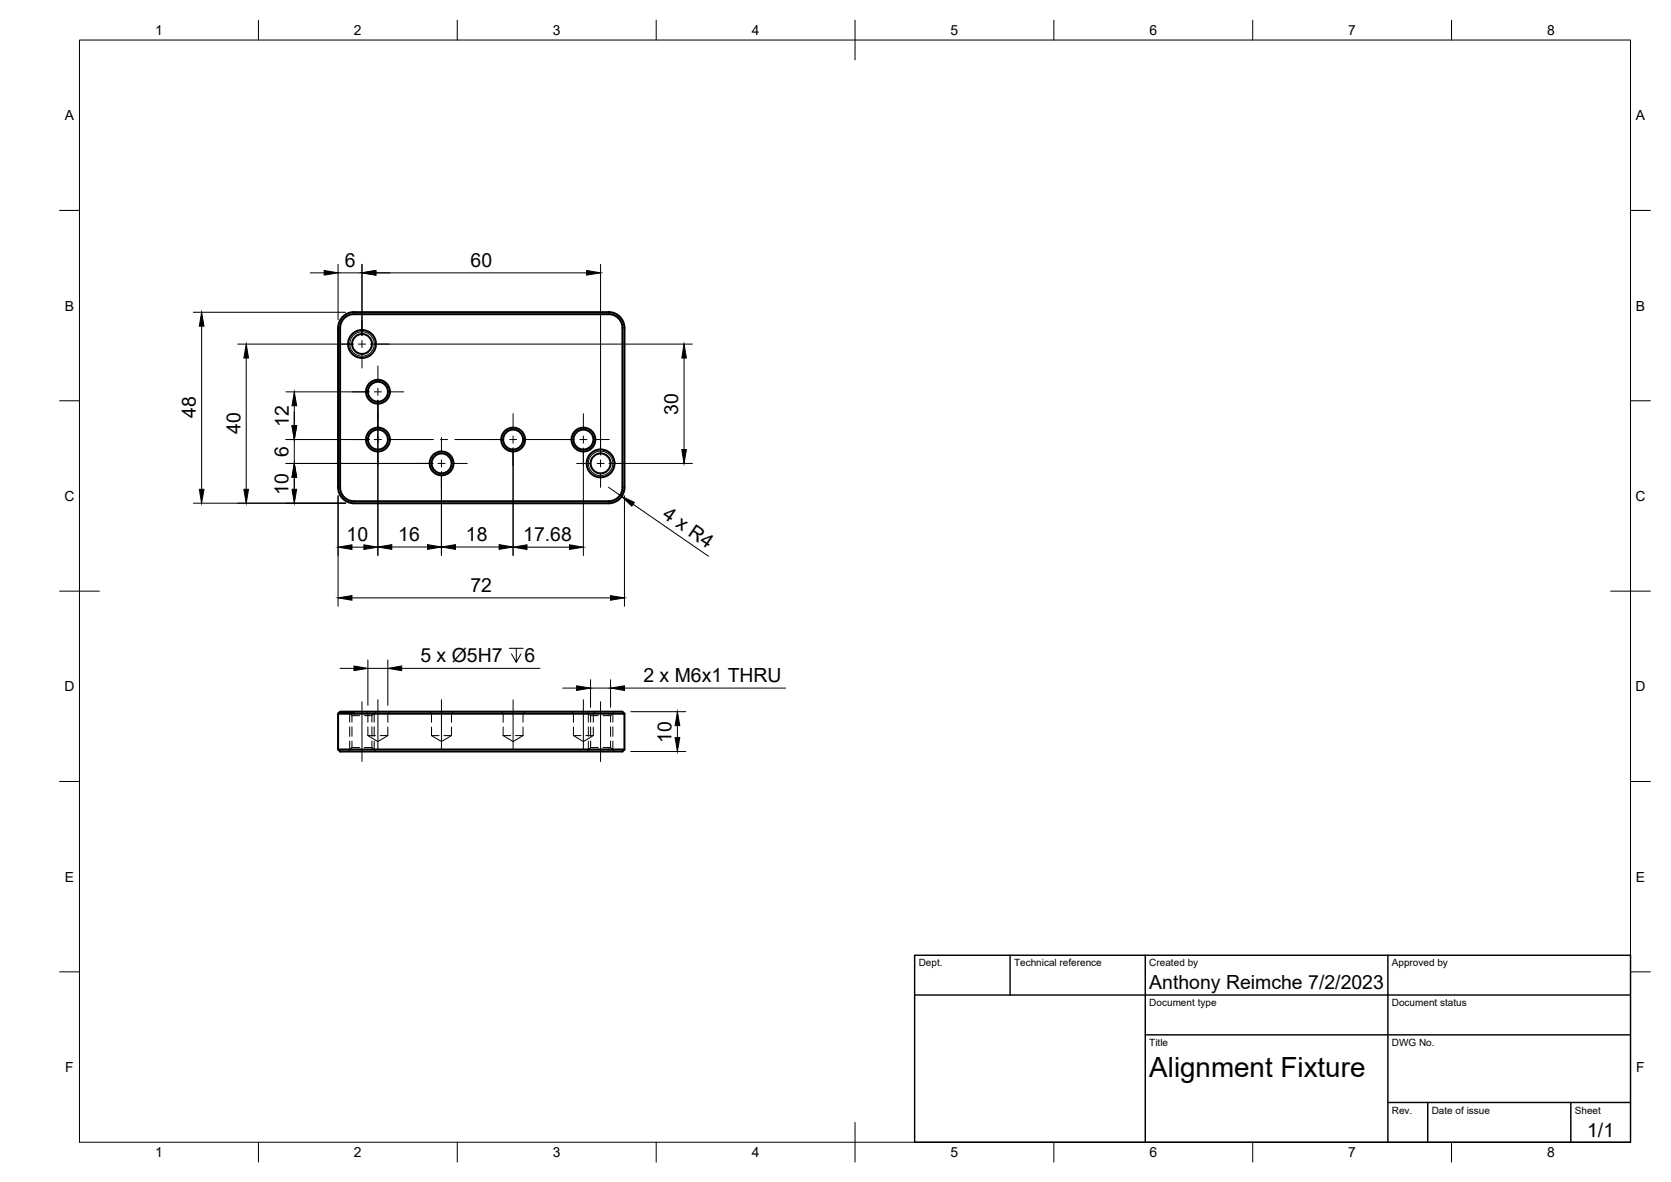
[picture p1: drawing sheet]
<svg xmlns="http://www.w3.org/2000/svg" width="420mm" height="297mm" viewBox="0 0 420 297" stroke-linecap="round" stroke-linejoin="round" font-family="sans-serif">
<!-- layer: Visible -->
<g fill="none" stroke="#000" stroke-width=".51">
<path d="M85 82.5v40M85 82.4a4 4 0 0 1 4-3.9l64-.1a4 4 0 0 1 4 4M85.5 82.5v40a3.5 3.5 0 0 0 3.5 3.5h64a3.5 3.5 0 0 0 3.5-3.5v-40M156.5 82.4a3.5 3.5 0 0 0-3.5-3.5l-64 .1a3.5 3.5 0 0 0-3.5 3.4M157 82.5v40a4 4 0 0 1-4 4h-64a4 4 0 0 1-4-4M85 179.4v8.9M157 179.4l-.5-.6h-71l-.5 .6h72v8.9M85 188.3h72l-.5 .6h-71z"/>
<circle cx="91" cy="86.4" r="3.5"/>
<circle cx="91" cy="86.4" r="2.51"/>
<circle cx="95" cy="98.4" r="3"/>
<circle cx="95" cy="98.4" r="2.51"/>
<circle cx="95" cy="110.5" r="3"/>
<circle cx="95" cy="110.5" r="2.51"/>
<circle cx="111" cy="116.5" r="3"/>
<circle cx="111" cy="116.5" r="2.51"/>
<circle cx="129" cy="110.5" r="3"/>
<circle cx="129" cy="110.5" r="2.51"/>
<circle cx="146.7" cy="110.5" r="3"/>
<circle cx="146.7" cy="110.5" r="2.51"/>
<circle cx="151" cy="116.5" r="3.5"/>
<circle cx="151" cy="116.5" r="2.51"/>
</g>
<!-- layer: Visible Narrow -->
<g fill="none" stroke="#000" stroke-width=".25">
<circle cx="91" cy="86.4" r="3.1"/>
<circle cx="151" cy="116.5" r="3.1"/>
</g>
<!-- layer: Hidden -->
<g fill="none" stroke="#000" stroke-width=".25">
<path d="M87.5 178.8l1 1M88.5 179.8h1.9M88.5 179.8v1.7M91.6 179.8h1.9M92 178.8l.5 .6v2.1M93.5 179.8v1.7M94.5 178.8l-1 1M98 178.8l-.5 .6v2.1M108 178.8l.5 .6v2.1M114 178.8l-.5 .6v2.1M126 178.8l.5 .6v2.1M132 178.8l-.5 .6v2.1"/>
<path d="M143.7 178.8l.5 .6v2.1M147.5 178.8l1 1M148.5 179.8h1.9M148.5 179.8v1.7M149.7 178.8l-.5 .6v2.1M151.6 179.8h1.9M153.5 179.8v1.7M154.5 178.8l-1 1M88.5 187.9h1.9M88.5 187.9l-1 1M88.5 182.7v2.3M88.5 186.2v1.7"/>
<path d="M91.6 187.9h1.9M92.5 184.9h1.9M92.5 184.9l2.5 1.5 2.5-1.5M92.5 182.7v2.2M93.5 187.9l1 1M93.5 182.7v2.3M93.5 186.2v1.7M95.6 184.9h1.9M97.5 182.7v2.2M108.5 184.9h1.9M108.5 184.9l2.5 1.5 2.5-1.5M108.5 182.7v2.2"/>
<path d="M111.6 184.9h1.9M113.5 182.7v2.2M126.5 184.9h1.9M126.5 184.9l2.5 1.5 2.5-1.5M126.5 182.7v2.2M129.6 184.9h1.9M131.5 182.7v2.2M144.2 184.9h1.9M144.2 182.7v2.2l2.5 1.5 2.5-1.5M147.3 184.9h1.9M148.5 187.9h1.9M148.5 187.9l-1 1"/>
<path d="M148.5 182.7v2.3M148.5 186.2v1.7M149.2 182.7v2.2M151.6 187.9h1.9M153.5 187.9l1 1M153.5 182.7v2.3M153.5 186.2v1.7"/>
</g>
<!-- layer: Hidden Narrow -->
<path d="M87.9 179.3v2.2M94.1 179.3v2.2M147.9 179.3v2.2M154.1 179.3v2.2M87.9 182.7v2.3M87.9 186.2v2.2M94.1 182.7v2.3M94.1 186.2v2.2M147.9 182.7v2.3M147.9 186.2v2.2M154.1 182.7v2.3M154.1 186.2v2.2" fill="none" stroke="#000" stroke-width=".25"/>
<!-- layer: BORDER -->
<g fill="none" stroke="#000" stroke-width=".25">
<path d="M20 10.1h390v276.9h-390zM65 5.1v5M115 5.1v5M165 5.1v5M215 5.1v10M265 5.1v5M315 5.1v5M365 5.1v5M15 52.9h5M410 52.9h5M15 100.7h5M410 100.7h5"/>
<path d="M15 148.6h10M405 148.6h10M15 196.4h5M410 196.4h5M15 244.2h5M410 244.2h5M65 287v5M115 287v5M165 287v5M215 282.1v9.9M265 287v5M315 287v5"/>
<path d="M365 287v5"/>
</g>
<!-- layer: TITLEBLOCK -->
<path d="M230 240.1h180v46.9h-180zM230 250h180M254 240.1v9.9M288 240.1v46.9M349 240.1v46.9M288 260.1h122M349 277.1h61M359 277.1v9.9M395 277.1v9.9" fill="none" stroke="#000" stroke-width=".36"/>
<!-- layer: Smart Centers -->
<g fill="none" stroke="#000" stroke-width=".25">
<path d="M85 86.5h3.3M88.5 98.5h3.8M90.1 86.5h1.8M91 80.4v3.4M91 85.6v1.8M91 89.1v3.4M93.7 86.5h4.2M94.1 98.5h1.8M95 92v3.8M95 97.6v1.8M97.7 98.5h3.8M88.5 110.5h3.8"/>
<path d="M94.1 110.5h1.8M95 101.1v6.7M95 109.6v1.8M95 113.1v3.9M97.7 110.5h11.3M104.5 116.5h3.8M110.1 116.5h1.8M110.8 110.5h1.8M111 110v3.8M111 115.6v1.8M111 119.1v3.9M113.7 116.5h3.8"/>
<path d="M114.4 110.5h11.9M128.1 110.5h1.8M129 104v3.8M129 109.6v1.8M129 113.1v3.9M131.7 110.5h12.3M145 116.5h3.3M145.8 110.5h1.8M146.7 104v3.8M146.7 109.6v1.8M146.7 113.1v3.9M149.4 110.5h3.8"/>
<path d="M150.1 116.5h1.8M151 110.5v3.3M151 115.6v1.8M151 119.1v3.4M153.7 116.5h3.3M91 176.3v15.1M95 175.9v12.4M111 175.9v12.4M129 175.9v12.4M146.7 175.9v12.4M151 176.3v15.1"/>
</g>
<!-- layer: FD_Dimensions -->
<g fill="none" stroke="#000" stroke-width=".25">
<path d="M48.6 78.5h38.3M78 68.6h3.5M85 66.4v14M85 68.6h6M91 66.4v18M94.5 68.6h53M151 66.4v48M50.7 82v41M59.8 86.5h29.1M61.9 90v33M71.9 98.5h21M93.1 86.5h81"/>
<path d="M172 90v23M71.9 116.5h37M71.9 110.5h21M74 102v5M74 110.5v6M74 120v3.5M95 100.6v39M111 118.6v21M129 112.6v27M146.7 112.6v27M153.1 116.5h21M48.6 126.5h38.3"/>
<path d="M85 124.6v27.8M88.5 137.5h3M98.5 137.5h9M114.5 137.5h11M132.5 137.5h10.7M153 122.5l3.3 2.2M157 124.6v27.8M159.2 126.7l18.9 13.1M88.5 150.2h65M85.5 168h3.5M92.5 165.8v11.5M92.5 168h5"/>
<path d="M97.5 165.8v11.5M101 168h34.8M128.1 162.9h3.5M129.8 162.9v3.5l-1.2-2.1M131 164.3l-1.2 2.1M141.5 172.9h3.5M148.5 170.8v6.9M148.5 172.9h5M153.5 170.8v6.9M157 172.9h40.6M158.6 178.8h13.8M158.6 188.9h13.8"/>
<path d="M170.3 182.4v3"/>
</g>
<g fill="#000" stroke="#000" stroke-width=".25">
<path d="M81.5 68l3.5 .6-3.5 .5zM91 68.6l3.5-.6v1.1zM147.5 68l3.5 .6-3.5 .5zM50.7 78.5l.6 3.5h-1.2zM61.9 86.5l.6 3.5h-1.2zM172 86.5l.6 3.5h-1.2zM74 116.5l.6 3.5h-1.2zM73.4 107h1.2l-.6 3.5zM74 98.5l.6 3.5h-1.2zM171.4 113h1.2l-.6 3.5zM50.1 123h1.2l-.6 3.5zM61.3 123h1.2l-.6 3.5z"/>
<path d="M73.4 123h1.2l-.6 3.5zM85 137.5l3.5-.6v1.2zM91.5 136.9l3.5 .6-3.5 .6zM95 137.5l3.5-.6v1.2zM107.5 136.9l3.5 .6-3.5 .6zM111 137.5l3.5-.6v1.2zM125.5 136.9l3.5 .6-3.5 .6zM129 137.5l3.5-.6v1.2zM143.2 136.9l3.5 .6-3.5 .6zM156.3 124.7l3.2 1.5-.6 1zM85 150.2l3.5-.5v1.1zM153.5 149.7l3.5 .5-3.5 .6z"/>
<path d="M89 167.4l3.5 .6-3.5 .5zM97.5 168l3.5-.6v1.1zM145 172.3l3.5 .6-3.5 .6zM153.5 172.9l3.5-.6v1.2zM170.3 178.8l.6 3.6h-1.1zM169.8 185.4h1.1l-.6 3.5z"/>
</g>
<text font-size="7" x="289" y="270.6">Alignment Fixture</text>
<g font-size="4.9">
<text x="86.7" y="67.1">6</text>
<text x="118.3" y="67.1">60</text>
<text x="49.2" y="105.1" transform="rotate(-90 49.2 105.1)">48</text>
<text x="72.6" y="107.3" transform="rotate(-90 72.6 107.3)">12</text>
<text x="170.5" y="104.2" transform="rotate(-90 170.5 104.2)">30</text>
<text x="60.5" y="109.1" transform="rotate(-90 60.5 109.1)">40</text>
<text x="72.5" y="114.8" transform="rotate(-90 72.5 114.8)">6</text>
<text x="72.5" y="124.3" transform="rotate(-90 72.5 124.3)">10</text>
<text x="166.3" y="129.9" transform="rotate(34 166.3 129.9)">4 x R4</text>
<text x="87.1" y="136">10</text>
<text x="100.1" y="136">16</text>
<text x="117.1" y="136">18</text>
<text x="131.6" y="136">17.68</text>
<text x="118.3" y="148.9">72</text>
<text x="105.7" y="166.4">5 x Ø5H7</text>
<text x="131.9" y="166.4">6</text>
<text x="161.8" y="171.5">2 x M6x1 THRU</text>
<text x="168.9" y="186.7" transform="rotate(-90 168.9 186.7)">10</text>
<text x="289" y="248.5">Anthony Reimche 7/2/2023</text>
<text x="399.1" y="285.7">1/1</text>
</g>
<g font-size="3.5">
<text x="39" y="8.8">1</text>
<text x="89" y="8.8">2</text>
<text x="139" y="8.8">3</text>
<text x="189" y="8.8">4</text>
<text x="239" y="8.8">5</text>
<text x="289" y="8.8">6</text>
<text x="339" y="8.8">7</text>
<text x="389" y="8.8">8</text>
<text x="16.3" y="30.2">A</text>
<text x="411.3" y="30.2">A</text>
<text x="16.3" y="78">B</text>
<text x="411.3" y="78">B</text>
<text x="16.2" y="125.9">C</text>
<text x="411.2" y="125.9">C</text>
<text x="16.2" y="173.7">D</text>
<text x="411.2" y="173.7">D</text>
<text x="16.3" y="221.6">E</text>
<text x="411.3" y="221.6">E</text>
<text x="16.4" y="269.4">F</text>
<text x="411.4" y="269.4">F</text>
<text x="39" y="290.8">1</text>
<text x="89" y="290.8">2</text>
<text x="139" y="290.8">3</text>
<text x="189" y="290.8">4</text>
<text x="239" y="290.8">5</text>
<text x="289" y="290.8">6</text>
<text x="339" y="290.8">7</text>
<text x="389" y="290.8">8</text>
</g>
<g font-size="2.5">
<text x="231" y="242.9">Dept.</text>
<text x="255" y="242.9">Technical reference</text>
<text x="289" y="242.9">Created by</text>
<text x="350" y="242.9">Approved by</text>
<text x="289" y="252.8">Document type</text>
<text x="350" y="252.8">Document status</text>
<text x="289" y="262.9">Title</text>
<text x="350" y="262.9">DWG No.</text>
<text x="350" y="279.9">Rev.</text>
<text x="360" y="279.9">Date of issue</text>
<text x="396" y="279.9">Sheet</text>
</g>
</svg>
